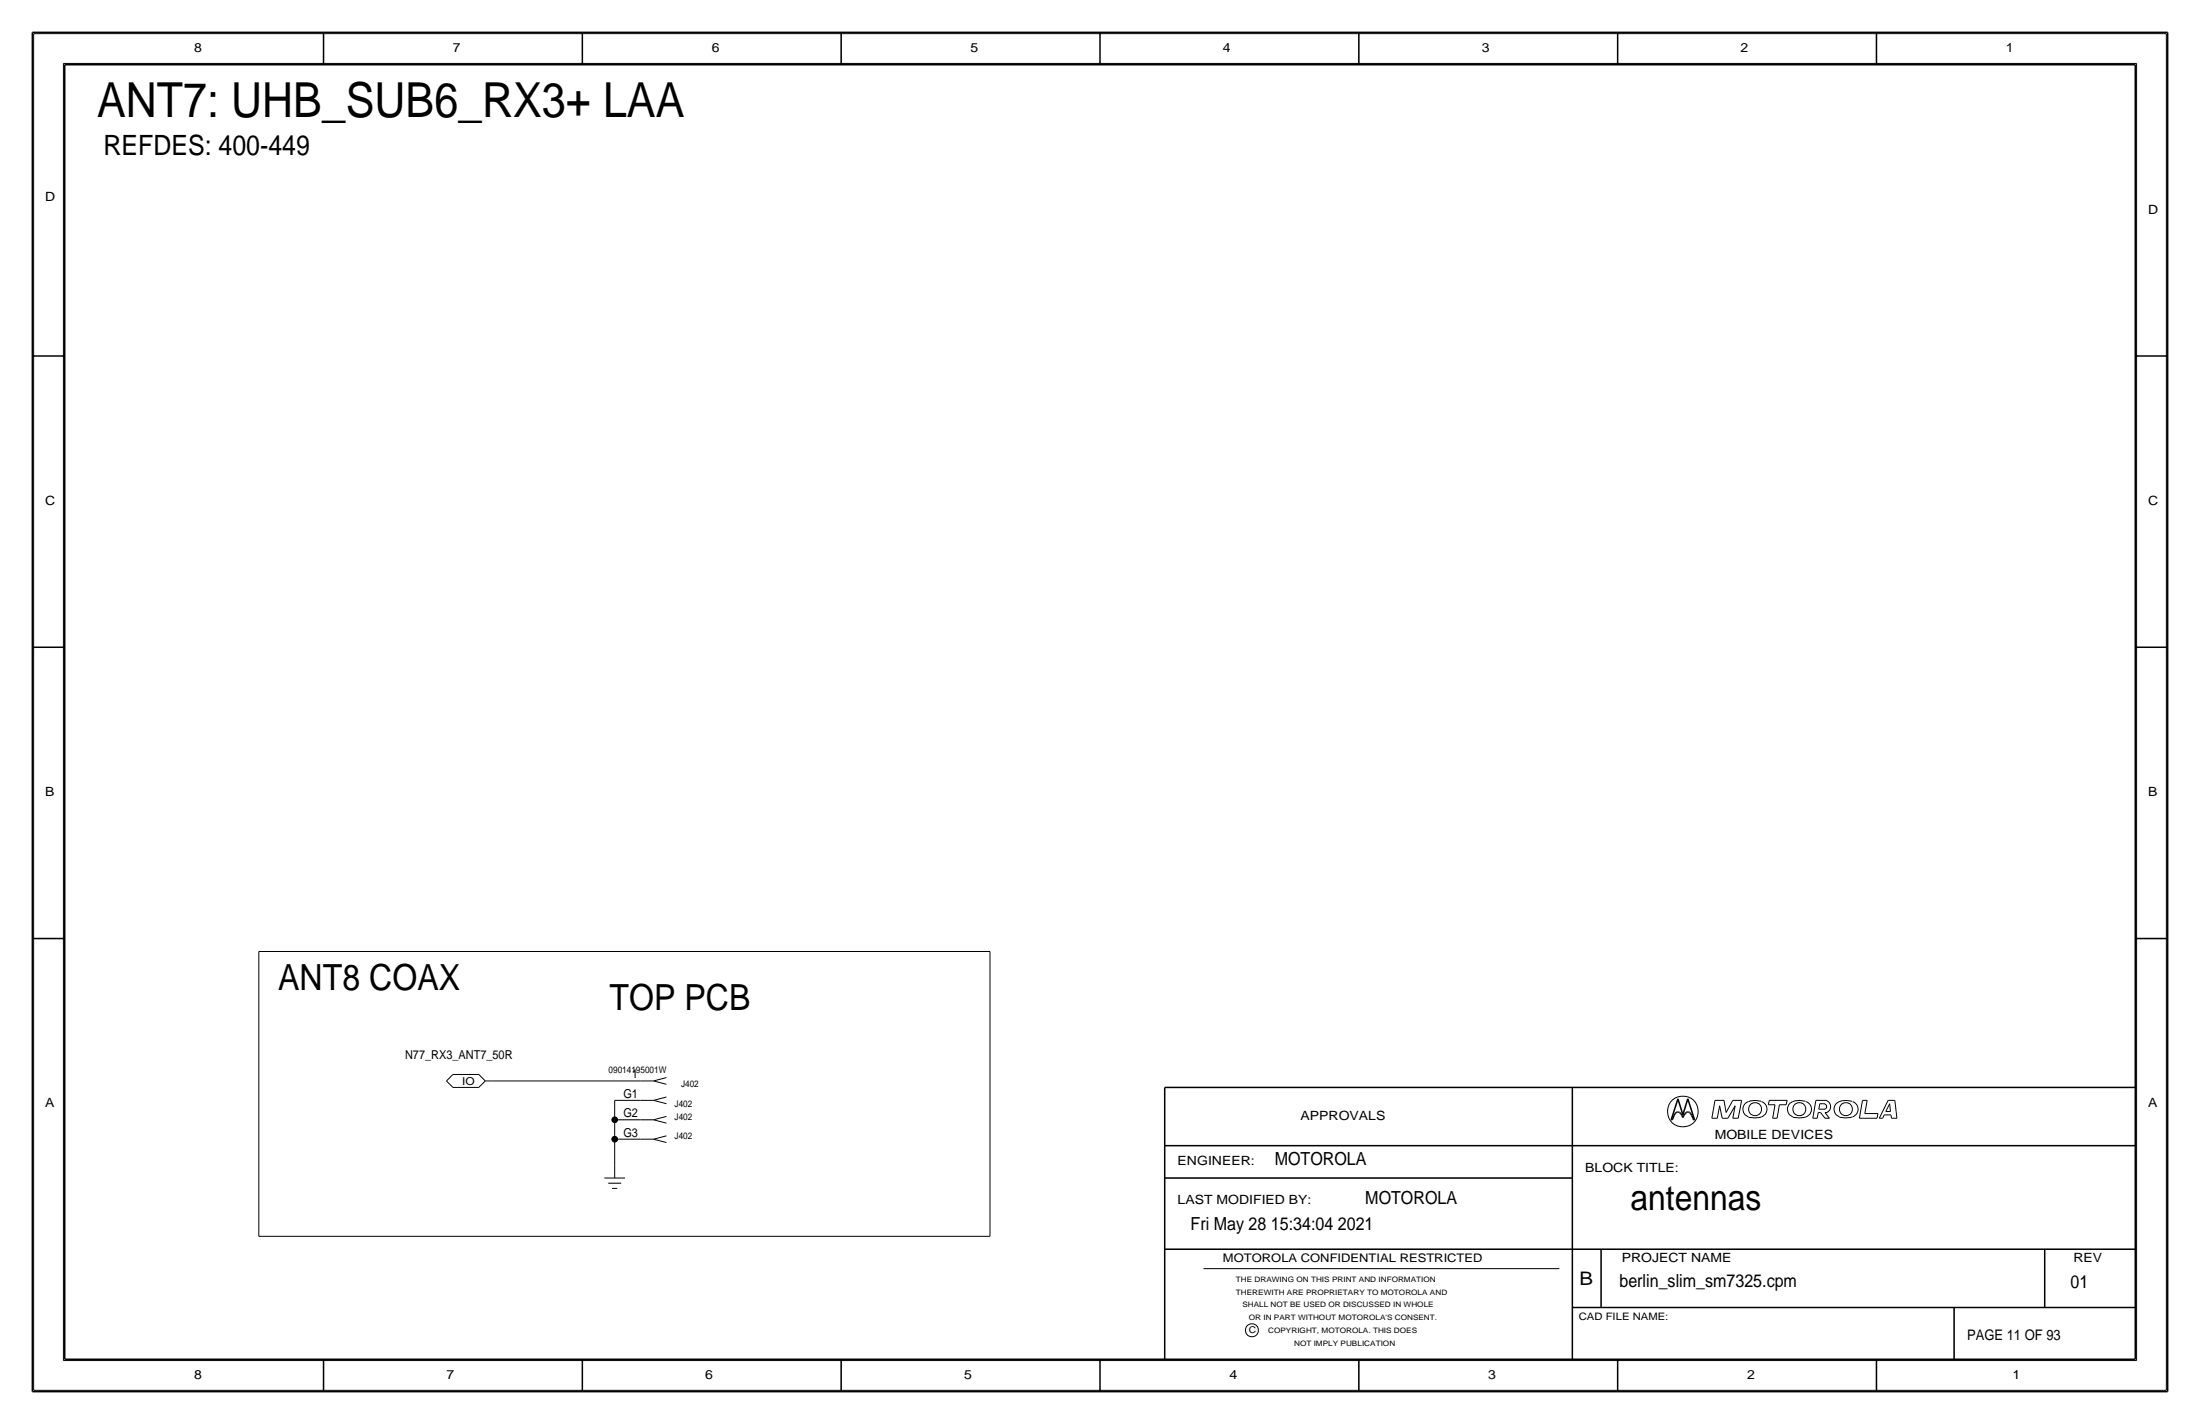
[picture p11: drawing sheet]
<svg xmlns="http://www.w3.org/2000/svg" width="432mm" height="279mm" viewBox="0 0 432 279" stroke-linecap="round" stroke-linejoin="round" font-family="sans-serif">
<g fill="none" stroke="#000" stroke-width=".2">
<path d="M6.6 6.6h418.6zM6.6 6.6v266.2zM12.4 12.4v254.6zM12.4 12.4h407zM419.4 12.4v254.6zM425.2 6.6v266.2zM50.8 186.7h143.5zM50.8 186.7v55.9zM194.3 186.7v55.9zM87.6 212.1l1.3 1.3zM88.9 213.4h5.1zM88.9 210.8h5.1z"/>
<path d="M88.9 210.8l-1.3 1.3zM94 210.8l1.2 1.3zM95.2 212.1h1.3zM95.2 212.1l-1.2 1.3zM96.5 212.1h29.2zM120.6 215.9h5.1zM120.6 215.9v3.8zM120.6 219.7h5.1zM120.6 219.7v3.8zM125.7 219.7h2.6zM125.7 215.9h2.6zM125.7 212.1h2.6z"/>
<path d="M128.3 219.7l2.5 .7zM128.3 219.7l2.5-.7zM128.3 215.9l2.5 .7zM128.3 215.9l2.5-.7zM128.3 212.1l2.5 .7zM128.3 212.1l2.5-.7zM336 219.4h1.1zM336.6 215.9h1.8zM336.6 215.9l-.6 3.5zM337.5 217l-.4 2.4zM337.5 217l.5 2.4zM338 219.4h1.1z"/>
<path d="M338.4 215.9l.4 2.4zM340.1 219.4h1.1zM340.1 215.9h1.7zM340.1 215.9l-1.3 2.4zM340.6 217l-1.5 2.4zM340.6 217l-.5 2.4zM341.8 215.9l-.6 3.5zM343.1 216.2a1.6 1.6 0 0 0-1 1.5 1.6 1.6 0 0 0 1.1 1.5M345.7 216.1h-.2a4 4 0 0 0-2.3 .1M345.7 216.2a1.59 1.59 0 0 1 1.1 1.5 1.59 1.59 0 0 1-1.1 1.5l-1.4 .1-1.1-.1M347.1 216.8h1.3zM347.3 215.9l-.2 .9z"/>
<path d="M347.3 215.9h3.5zM347.9 219.4h.9zM348.4 216.8l-.5 2.6zM349.2 216.8l-.4 2.6zM349.2 216.8h1.4zM350.8 215.9l-.2 .9zM354.4 216.1a3.1 3.1 0 0 0-3.3 .7 1.62 1.62 0 0 0 .8 2.4M354.4 219.2l-1.4 .1-1.1-.1M354.5 216.2a1.59 1.59 0 0 1 1 1.5 1.59 1.59 0 0 1-1 1.5M355.8 219.4h.9zM356.4 215.9l-.6 3.5zM356.4 215.9h2.2z"/>
<path d="M356.9 218.3l-.2 1.1zM356.9 218.3h.4zM357 217.6h1.2zM357.2 216.6l-.2 1zM357.2 216.6h1zM357.3 218.3l.9 1.1zM358.1 216.7a.5 .5 0 0 1 .4 .4 .5 .5 0 0 1-.4 .5M358.2 219.4h.9zM358.2 218.3l.9 1.1zM358.2 218.3h.4zM358.5 216a1.24 1.24 0 0 1 .8 1.1 1.24 1.24 0 0 1-.8 1.2M363.5 216.1a3.1 3.1 0 0 0-3.3 .7 1.62 1.62 0 0 0 .8 2.4"/>
<path d="M363.6 219.2l-1.4 .1-1.2-.1M363.6 216.2a1.59 1.59 0 0 1 1.1 1.5 1.59 1.59 0 0 1-1.1 1.5M364.9 219.4h3.5zM365.6 215.9l-.7 3.5zM365.6 215.9h.9zM366 218.5h2.6zM366.5 215.9l-.5 2.6zM368.6 218.5l-.2 .9zM368.9 219.4h.6zM369.8 218.7h1.3zM369.8 218.7l-.3 .7zM370.1 218.1h.9z"/>
<path d="M370.6 215.9l-1.7 3.5zM370.6 215.9h1.3zM370.9 216.6l-.8 1.5zM370.9 216.6l.1 1.5zM371.1 218.7l.1 .7zM371.2 219.4h1.1zM371.9 215.9l.4 3.5zM118.6 231.1h4.1zM119.4 232.2h2.5zM120.1 233.2h1.1zM120.6 223.5h5.1zM120.6 223.5v5.1z"/>
<path d="M120.6 228.6v2.5zM125.7 223.5h2.6zM128.3 223.5l2.5 .7zM128.3 223.5l2.5-.6zM50.8 242.6h143.5zM236.2 248.9h69.9zM6.6 272.8h418.6zM12.4 267h407z"/>
<circle cx="330.3" cy="218.1" r="3"/>
<circle cx="344.5" cy="217.6" r="1.28"/>
<circle cx="353.2" cy="217.6" r="1.28"/>
<circle cx="362.3" cy="217.6" r="1.28"/>
<circle cx="245.7" cy="261" r="1.28"/>
</g>
<g fill="#000" stroke="#000" stroke-width=".2">
<circle cx="120.6" cy="219.7" r=".56"/>
<circle cx="120.6" cy="223.5" r=".56"/>
</g>
<g fill="none" stroke="#000" stroke-width=".3">
<path d="M6.3 6.4v266.7zM6.4 6.4h419zM12.7 12.7h406.4zM12.7 12.7v254zM63.5 6.4v6.3zM114.3 6.4v6.3zM165.1 6.4v6.3zM215.9 6.3v6.4zM266.7 6.4v6.3zM317.5 6.4v6.3zM368.3 6.4v6.3zM419.1 12.7v254z"/>
<path d="M425.4 6.4v266.7zM6.3 69.8h6.4zM419.1 69.8h6.3zM6.3 127h6.4zM419.1 127h6.3zM6.3 184.1h6.4zM419.1 184.1h6.3zM228.6 213.4v53.3zM228.6 213.4h190.5zM308.6 213.4v53.3zM328 219.7h.2zM328.4 219.4l-.2 .3z"/>
<path d="M328.6 218.8l-.2 .6zM328.8 218.5l-.2 .3zM329 218.3l.2-.1zM329 218.3l-.2 .2zM329.2 218.2h.2zM329.3 215.6l-1.3 4.1zM329.3 215.6l1 3.1zM329.4 218.2l.2 .1zM329.6 218.3l.3 .2zM329.9 218.5l.2 .3zM330.1 218.8l.2 .5zM330.5 218.8l-.2 .5z"/>
<path d="M330.8 218.5l-.3 .3zM331 218.3l-.2 .2zM331 218.3l.2-.1zM331.2 218.2h.2zM331.3 215.6l1.3 4.1zM331.3 215.6l-1 3.1zM331.4 218.2l.2 .1zM331.6 218.3l.2 .2zM331.8 218.5l.2 .3zM332 218.8l.3 .6zM332.3 219.4l.1 .3zM332.4 219.7h.2z"/>
<path d="M228.6 231.1h80zM228.6 224.8h190.5zM228.6 245.1h190.5zM308.6 256.5h110.5zM314.2 245.1v11.4zM383.5 256.5v10.2zM401.3 245.1v11.4zM6.4 273h419zM12.7 266.7h406.4zM63.5 266.7v6.4zM114.3 266.7v6.4zM165.1 266.7v6.4z"/>
<path d="M215.9 266.7v6.3zM266.7 266.7v6.4zM317.5 266.7v6.4zM368.3 266.7v6.4z"/>
</g>
<text font-size="9.5" x="19" y="22.9">ANT7: UHB_SUB6_RX3+ LAA</text>
<g font-size="7.1">
<text x="54.6" y="194.3">ANT8 COAX</text>
<text x="119.6" y="198.1">TOP PCB</text>
</g>
<text font-size="7" x="320" y="237.5">antennas</text>
<text font-size="5.5" x="20.3" y="30.5">REFDES: 400-449</text>
<text font-size="3.7" x="310" y="252.1">B</text>
<g font-size="3.5">
<text x="250.2" y="228.6">MOTOROLA</text>
<text x="268" y="236.2">MOTOROLA</text>
<text x="233.7" y="241.3">Fri May 28 15:34:04 2021</text>
<text x="317.9" y="252.6">berlin_slim_sm7325.cpm</text>
<text x="406.4" y="252.7">01</text>
</g>
<text font-size="2.9" x="386.1" y="262.9">PAGE 11 OF 93</text>
<g font-size="2.5">
<text x="38.1" y="10.2">8</text>
<text x="88.9" y="10.2">7</text>
<text x="139.7" y="10.2">6</text>
<text x="190.5" y="10.2">5</text>
<text x="240" y="10.2">4</text>
<text x="290.8" y="10.2">3</text>
<text x="341.6" y="10.2">2</text>
<text x="393.7" y="10.2">1</text>
<text x="8.9" y="39.4">D</text>
<text x="421.6" y="41.9">D</text>
<text x="8.9" y="99.1">C</text>
<text x="421.6" y="99.1">C</text>
<text x="8.9" y="156.2">B</text>
<text x="421.6" y="156.2">B</text>
<text x="8.9" y="217.2">A</text>
<text x="255.3" y="219.7">APPROVALS</text>
<text x="421.6" y="217.2">A</text>
<text x="336.5" y="223.5">MOBILE DEVICES</text>
<text x="231.1" y="228.6">ENGINEER:</text>
<text x="311.1" y="229.9">BLOCK TITLE:</text>
<text x="231.1" y="236.2">LAST MODIFIED BY:</text>
<text x="318.3" y="247.5">PROJECT NAME</text>
<text x="407" y="247.6">REV</text>
<text x="38.1" y="270.5">8</text>
<text x="87.6" y="270.5">7</text>
<text x="138.4" y="270.5">6</text>
<text x="189.2" y="270.5">5</text>
<text x="241.3" y="270.5">4</text>
<text x="292.1" y="270.5">3</text>
<text x="342.9" y="270.5">2</text>
<text x="395" y="270.5">1</text>
</g>
<g font-size="2.4">
<text x="79.5" y="207.8">N77_RX3_ANT7_50R</text>
<text x="122.4" y="215.4">G1</text>
<text x="124" y="211.6">1</text>
<text x="122.4" y="219.2">G2</text>
<text x="122.4" y="223">G3</text>
</g>
<text font-size="2.3" x="240" y="247.6">MOTOROLA CONFIDENTIAL RESTRICTED</text>
<text font-size="2.1" x="90.7" y="212.8">IO</text>
<text font-size="2" x="309.9" y="259.1">CAD FILE NAME:</text>
<g font-size="1.8">
<text x="119.4" y="210.6">09014195001W</text>
<text x="133.7" y="213.4">J402</text>
<text x="132.4" y="217.2">J402</text>
<text x="132.4" y="219.7">J402</text>
<text x="132.4" y="223.5">J402</text>
<text x="245.1" y="261.6">C</text>
</g>
<g font-size="1.5">
<text x="242.6" y="251.5">THE DRAWING ON THIS PRINT AND INFORMATION</text>
<text x="242.6" y="254">THEREWITH ARE PROPRIETARY TO MOTOROLA AND</text>
<text x="243.8" y="256.5">SHALL NOT BE USED OR DISCUSSED IN WHOLE</text>
<text x="245.1" y="259.1">OR IN PART WITHOUT MOTOROLA'S CONSENT.</text>
<text x="248.9" y="261.6">COPYRIGHT, MOTOROLA. THIS DOES</text>
<text x="254" y="264.2">NOT IMPLY PUBLICATION</text>
</g>
</svg>
